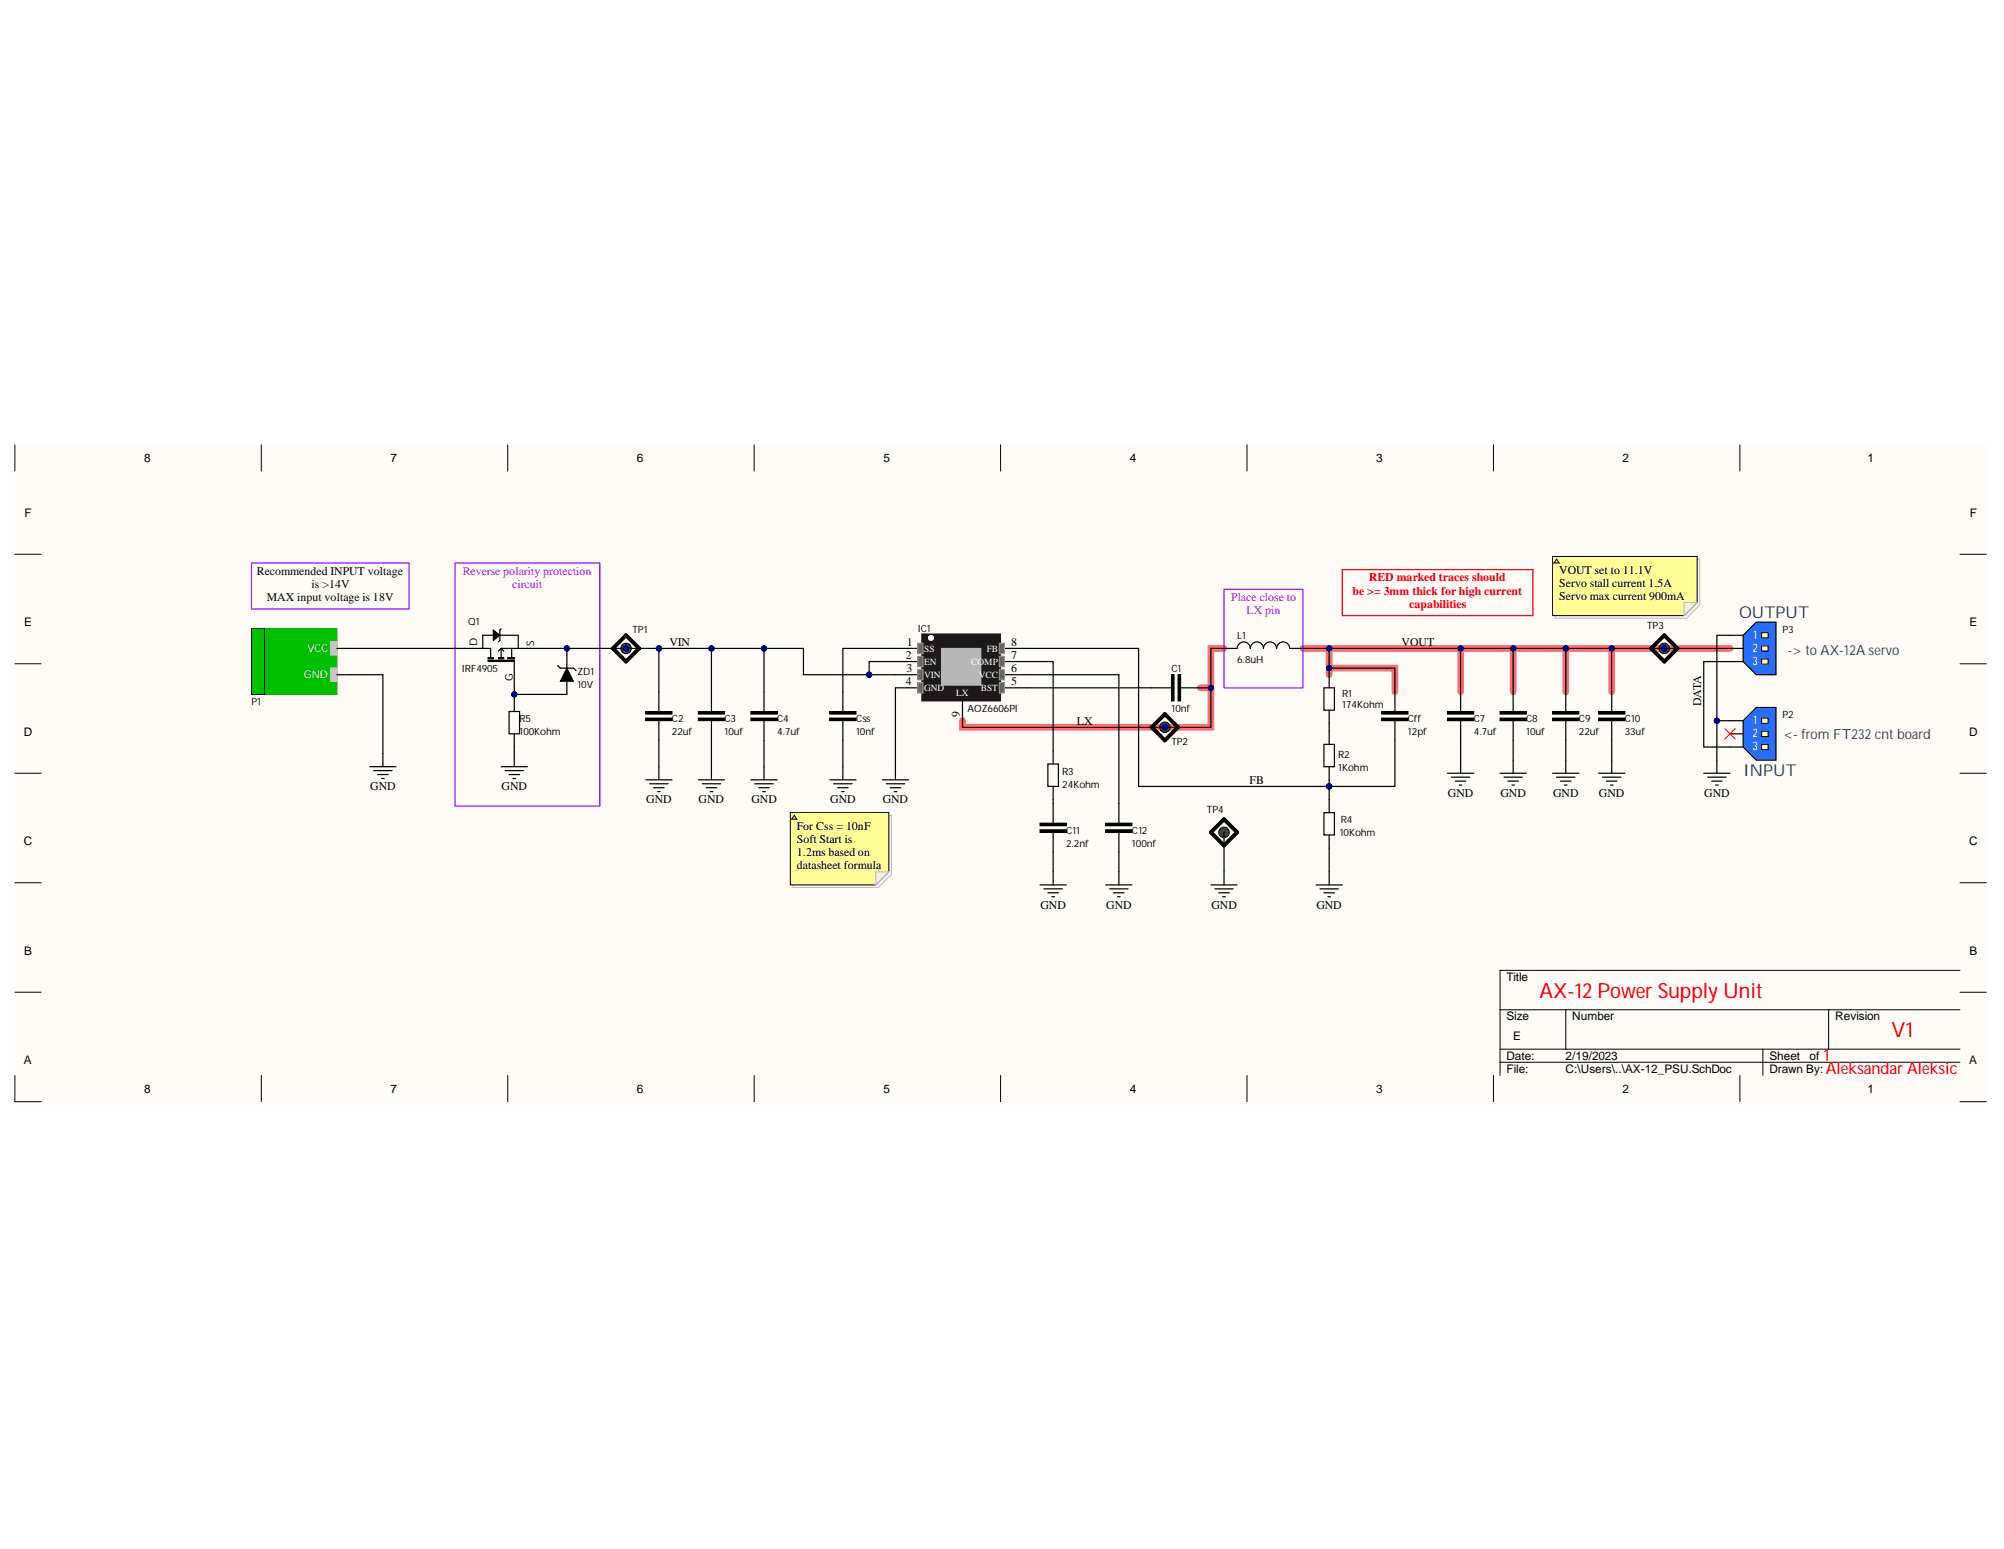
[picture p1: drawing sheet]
# Altium project AX-12_PSU.PrjPcb
1 sheet, 28 parts. Net scope: global (net labels, ports and power ports of the same name join across sheets).
Board file: AX-12_PSU.PcbDoc

## Sheet AX-12_PSU.SchDoc: AX-12 Power Supply Unit
size 381 x 127 mm; DrawnBy: Aleksandar Aleksic; Organization: MEMRISTOR; Revision: V1; SheetNumber: 1; SheetTotal: 1; SPICEModelCacheXSSZKXUI: <root> / <DocumentId>XSSZKXUI</DocumentId> / </root>

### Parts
C1  10nf  [CAP_0603]
C2  22uf  [CAP_0805]
C3  10uf  [CAP_0805]
C4  4.7uf  [CAP_0805]
C7  4.7uf  [CAP_0805]
C8  10uf  [CAP_0805]
C9  22uf  [CAP_0805]
C10  33uf  [CAP_1206]
C11  2.2nf  [CAP_0603]
C12  100nf  [CAP_0603]
Cff  12pf  [CAP_0603]
Css  10nf  [CAP_0603]
IC1  AOZ6606PI  [SOP127P600X170_HS-9N]
L1  6.8uH  [INDM108103X40N]
P1  2EDGRC-5.08-02P-14-00A(H)  [PWR_Con]  (value not drawn)
P2  TE CONNECTIVITY_3PIN_MALE  [TE CONNECTIVITY_3PIN_MALE]  (value not drawn)
P3  TE CONNECTIVITY_3PIN_MALE  [TE CONNECTIVITY_3PIN_MALE]  (value not drawn)
Q1  IRF4905  [DPAK254P1524X483-3N]
R1  174Kohm  [RES_0603]
R2  1Kohm  [RES_0603]
R3  24Kohm  [RES_0603]
R4  10Kohm  [RES_0603]
R5  100Kohm  [RES_0603]
TP1  TestPoint  [TestPoint]  (value not drawn)
TP2  TestPoint  [TestPoint]  (value not drawn)
TP3  TestPoint  [TestPoint]  (value not drawn)
TP4  TestPoint  [TestPoint]  (value not drawn)
ZD1  10V  [DIO_SMA]

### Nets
GND: C2.1 C3.1 C4.1 C7.1 C8.1 C9.1 C10.1 C11.1 C12.1 Css.1 IC1.4(GND) P1.1(GND) P2.1 P3.1 R4.1 R5.1 TP4.1
DATA: P2.3 P3.3
FB: Cff.1 IC1.8(FB) R2.1 R4.2
LX: C1.2 IC1.9(LX) L1.1 TP2.1
VIN: C2.2 C3.2 C4.2 IC1.2(EN) IC1.3(VIN) Q1.3 TP1.1 ZD1.1(Cathode)
VOUT: C7.2 C8.2 C9.2 C10.2 Cff.2 L1.2 P3.2 R1.2 TP3.1
NetC1_1: C1.1 IC1.5(BST)
NetC11_2: C11.2 R3.1
NetC12_2: C12.2 IC1.6(VCC)
NetCss_2: Css.2 IC1.1(SS)
NetIC1_7: IC1.7(COMP) R3.2
NetP1_2: P1.2(VCC) Q1.4
NetQ1_1: Q1.1(G) R5.2 ZD1.2(Anode)
NetR1_1: R1.1 R2.2

Not connected (* = marked no-connect by the designer): P2 2*

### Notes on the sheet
- (near P1) Recommended INPUT voltage is >14V                                 MAX input voltage is 18V
- RED marked traces should                       be >= 3mm thick for high current capabilities
- VOUT set to 11.1V           Servo stall current 1.5A                   Servo max current 900mA
- (near P3) OUTPUT
- (near P3) -> to AX-12A servo
- (near L1) Place close to LX pin
- (near P2) INPUT
- (near P2) <- from FT232 cnt board
- Reverse polarity protection circuit
- For Css = 10nF Soft Start is 1.2ms based on datasheet formula
